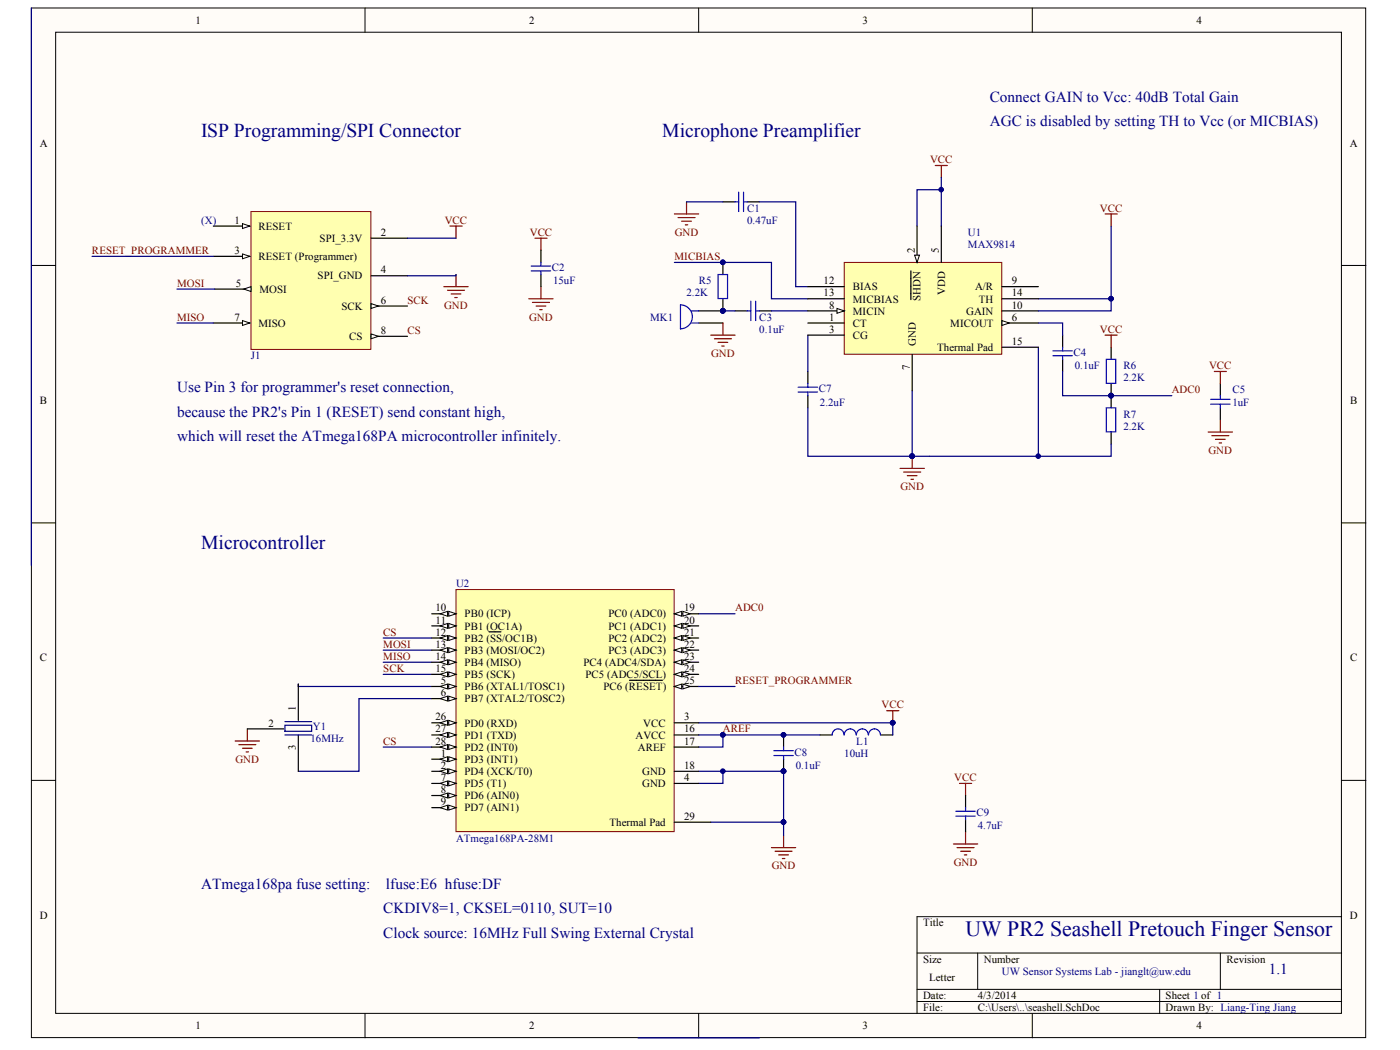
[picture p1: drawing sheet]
# Altium schematic sheet seashell.SchDoc
size Letter

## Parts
C1  0.47uF  [CAPC1608N]
C2  15uF  [CAPC1608N]
C3  0.1uF  [CAPC1608N]
C4  0.1uF  [CAPC1608N]
C5  1uF  [CAPC1608N]
C7  2.2uF  [CAPC1608N]
C8  0.1uF  [CAPC1608N]
C9  4.7uF  [CAPC1608N]
J1  FFC 8-PIN Connector (1mm)  [Hirose FFC connector 8-Pin]  (value not drawn)
L1  10uH  [INDC1608N]
MK1  Panasonic WM-61A  [PIN2]  (value not drawn)
R5  2.2K  [RESC1608N]
R6  2.2K  [RESC1608N]
R7  2.2K  [RESC1608N]
U1  MAX9814  [QFN-14-Minnimum-Solder-Mask-Relief]
U2  ATmega168PA-28M1  [28M1]
Y1  Frequency: 16MHz  [AVX-PRQC Ceramic Resomator SMD]  (hidden comment: AVX PRQC16.00SR5010X000)

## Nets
GND: C1.2 C2.2 C5.1 C7.2 C8.1 C9.2 J1.4(SPI_GND) MK1.1 R7.1 U1.7(GND) U1.15(Thermal_Pad) U2.4(GND) U2.18(GND) U2.29(Thermal_Pad) Y1.2(GND)
VCC: C2.1 C5.2 C9.1 J1.2(SPI_3.3V) L1.2 R6.2 U1.2(~{SHDN}) U1.5(VDD) U1.10(GAIN) U1.14(TH) U2.3(VCC)
ADC0: C4.1 R6.1 R7.2 U2.19(PC0_(ADC0))
AREF: C8.2 L1.1 U2.16(AVCC) U2.17(AREF)
CS: J1.8(CS) U2.12(PB2_(~{SS}/OC1B)) U2.28(PD2_(INT0))
MICBIAS: R5.2 U1.13(MICBIAS)
MISO: J1.7(MISO) U2.14(PB4_(MISO))
MOSI: J1.5(MOSI) U2.13(PB3_(MOSI/OC2))
RESET_PROGRAMMER: J1.3(RESET_(Programmer)) U2.25(PC6_(~{RESET}))
SCK: J1.6(SCK) U2.15(PB5_(SCK))
NetC1_1: C1.1 U1.12(BIAS)
NetC3_1: C3.1 MK1.2 R5.1
NetC3_2: C3.2 U1.8(MICIN)
NetC4_2: C4.2 U1.6(MICOUT)
NetC7_1: C7.1 U1.3(CG)
NetU2_5: U2.5(PB6_(XTAL1/TOSC1)) Y1.1(IN/OUT)
NetU2_6: U2.6(PB7_(XTAL2/TOSC2)) Y1.3(OUT/IN)

Not connected (* = marked no-connect by the designer): J1 1(RESET); U1 1(CT) 4(NC) 9(A/R) 11(NC); U2 1(PD3_(INT1)) 2(PD4_(XCK/T0)) 7(PD5_(T1)) 8(PD6_(AIN0)) 9(PD7_(AIN1)) 10(PB0_(ICP)) 11(PB1_(OC1A)) 20(PC1_(ADC1)) 21(PC2_(ADC2)) 22(PC3_(ADC3)) 23(PC4_(ADC4/SDA)) 24(PC5_(ADC5/SCL)) 26(PD0_(RXD)) 27(PD1_(TXD))

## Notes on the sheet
- ISP Programming/SPI Connector
- Microphone Preamplifier
- Connect GAIN to Vcc: 40dB Total Gain
- AGC is disabled by setting TH to Vcc (or MICBIAS)
- (near J1) (X)
- (near J1) Use Pin 3 for programmer's reset connection,
- because the PR2's Pin 1 (RESET) send constant high,
- which will reset the ATmega168PA microcontroller infinitely.
- Microcontroller
- ATmega168pa fuse setting:    lfuse:E6  hfuse:DF
- CKDIV8=1, CKSEL=0110, SUT=10
- Clock source: 16MHz Full Swing External Crystal
- UW PR2 Seashell Pretouch Finger Sensor
- UW Sensor Systems Lab - jianglt@uw.edu
- 1
- 1.1
- Liang-Ting Jiang
